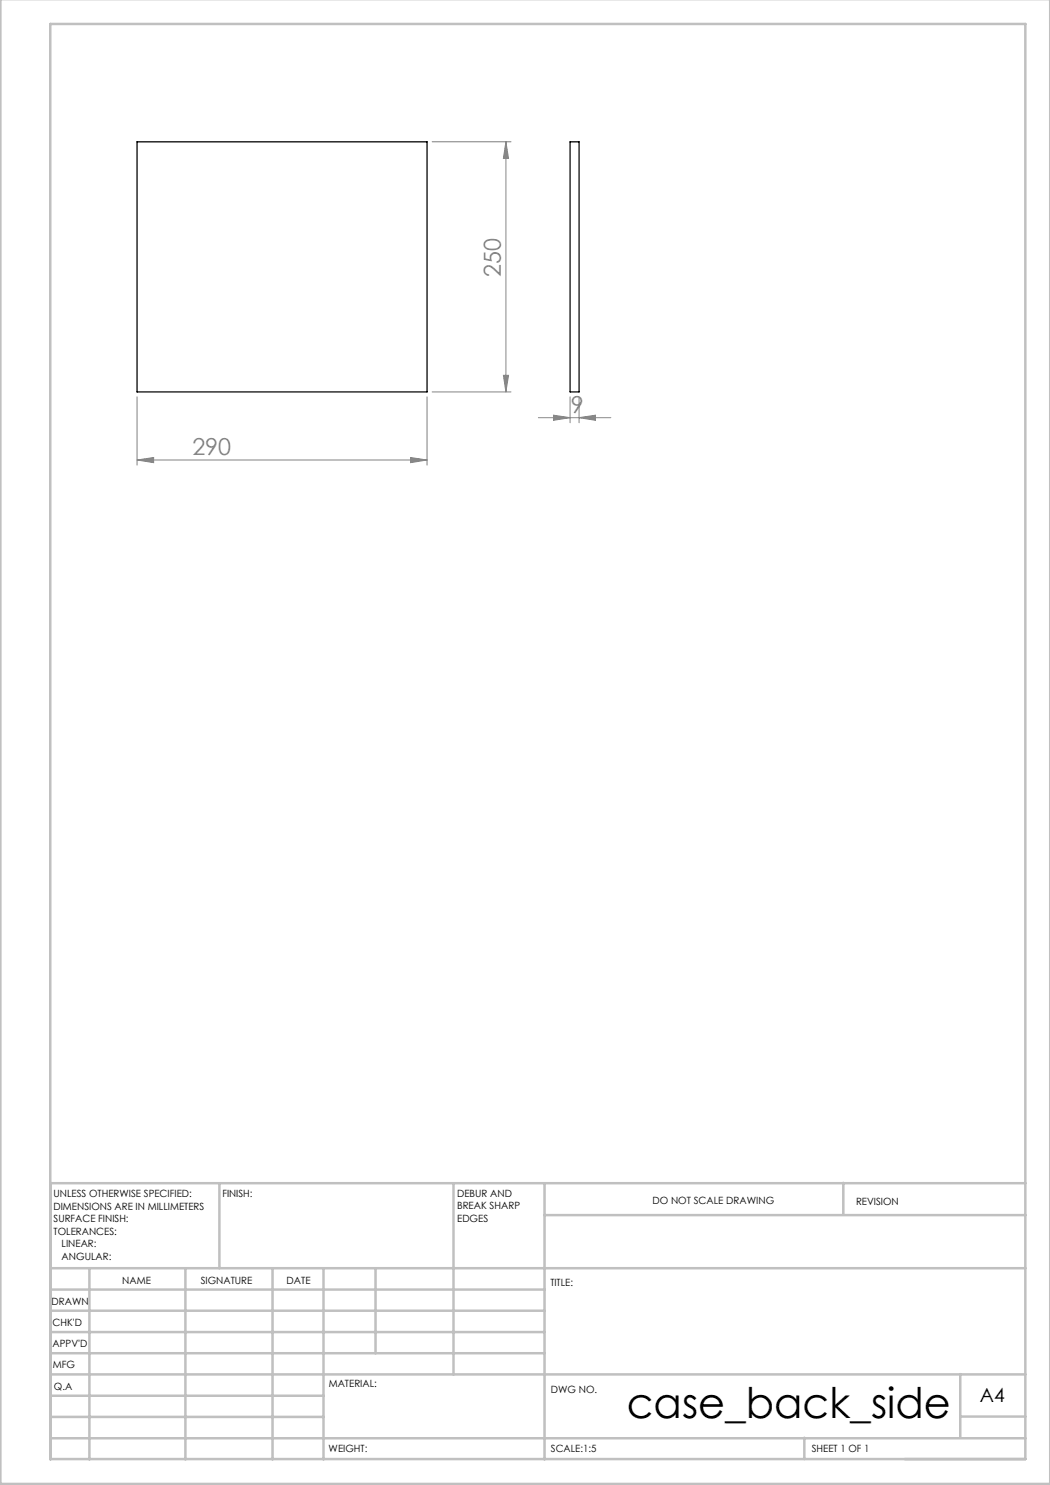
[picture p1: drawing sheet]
<svg xmlns="http://www.w3.org/2000/svg" width="210mm" height="297mm" viewBox="0 0 210 297" stroke-linecap="round" stroke-linejoin="round" font-family="sans-serif">
<g fill="none" stroke="#808080" stroke-width=".2">
<path d="M86.4 28.4h15.8M101.2 28.4l.5 3.3h-1zM101.2 28.4v50M27.4 79.4v13.6M85.4 79.4v13.6M86.4 78.4h15.8M100.7 75.1h1l-.5 3.3zM114 79.4v5.2M115.8 79.4v5.2M27.4 92l3.3-.5v1zM27.4 92h58M82.1 91.5l3.3 .5-3.3 .5z"/>
<path d="M107.7 83.5h14.5M110.7 83l3.3 .5-3.3 .6zM115.8 83.5l3.3-.5v1.1z"/>
</g>
<g fill="none" stroke="#c0c0c0" stroke-width=".5">
<path d="M.1 -.1v296.9h209.9v-296.9M10.1 4.8h195v287h-195zM43.9 236.6v17M90.7 236.6v38.3M108.9 236.6v55.3M168.7 236.6v6.3M205.1 236.6h-195v55.3M10.1 253.6h195M10.1 257.9h98.8M17.9 253.6v38.3M37.1 253.6v38.3M54.5 253.6v38.3"/>
<path d="M64.7 253.6v38.3M75.1 253.6v17M108.9 243h96.2M10.1 270.6h98.8M10.1 266.4h98.8M10.1 262.1h98.8M10.1 279.1h54.6M10.1 274.9h195M192.1 274.8v12.7M10.1 287.7h195M10.1 283.4h54.6M160.9 287.5v4.3"/>
<path d="M192.1 283.3h13"/>
</g>
<g fill="#808080">
<path d="M27.4 92l3.3-.5v1zM82.1 91.5l3.3 .5-3.3 .5zM110.7 83l3.3 .5-3.3 .6zM115.8 83.5l3.3-.5v1.1z"/>
<path d="M100.7 75.1h1l-.5 3.3zM101.2 28.4l.5 3.3h-1z"/>
</g>
<path d="M27.4 28.4h58v50h-58zM114 28.4h1.8v50h-1.8z" fill="none" stroke="#000" stroke-width=".25"/>
<text font-size="8.5" x="125.4" y="283.5">case_back_side</text>
<g font-size="4.7" fill="#808080">
<text x="100.2" y="55.4" transform="rotate(-90 100.2 55.4)">250</text>
<text x="114.2" y="82.5">9</text>
<text x="38.5" y="91">290</text>
</g>
<text font-size="3.9" x="196" y="280.4">A4</text>
<g font-size="2">
<text x="10.7" y="239.5">UNLESS OTHERWISE SPECIFIED:</text>
<text x="44.5" y="239.5">FINISH:</text>
<text x="91.4" y="239.4">DEBUR AND</text>
<text x="10.7" y="242">DIMENSIONS ARE IN MILLIMETERS</text>
<text x="10.7" y="244.5">SURFACE FINISH:</text>
<text x="91.4" y="241.9">BREAK SHARP</text>
<text x="91.4" y="244.4">EDGES</text>
<text x="130.5" y="240.8">DO NOT SCALE DRAWING</text>
<text x="171.2" y="241">REVISION</text>
<text x="10.7" y="247">TOLERANCES:</text>
<text x="12.3" y="249.5">LINEAR:</text>
<text x="12.3" y="252">ANGULAR:</text>
<text x="24.4" y="256.9">NAME</text>
<text x="40.1" y="256.8">SIGNATURE</text>
<text x="57.3" y="256.8">DATE</text>
<text x="110.1" y="257.1">TITLE:</text>
<text x="10.3" y="260.9">DRAWN</text>
<text x="10.5" y="269.3">APPV'D</text>
<text x="10.5" y="265.2">CHK'D</text>
<text x="10.6" y="273.6">MFG</text>
<text x="10.8" y="278">Q.A</text>
<text x="65.8" y="277.4">MATERIAL:</text>
<text x="110.2" y="278.5">DWG NO.</text>
<text x="65.7" y="290.4">WEIGHT:</text>
<text x="110.2" y="290.5">SCALE:1:5</text>
<text x="162.4" y="290.4">SHEET 1 OF 1</text>
</g>
</svg>
